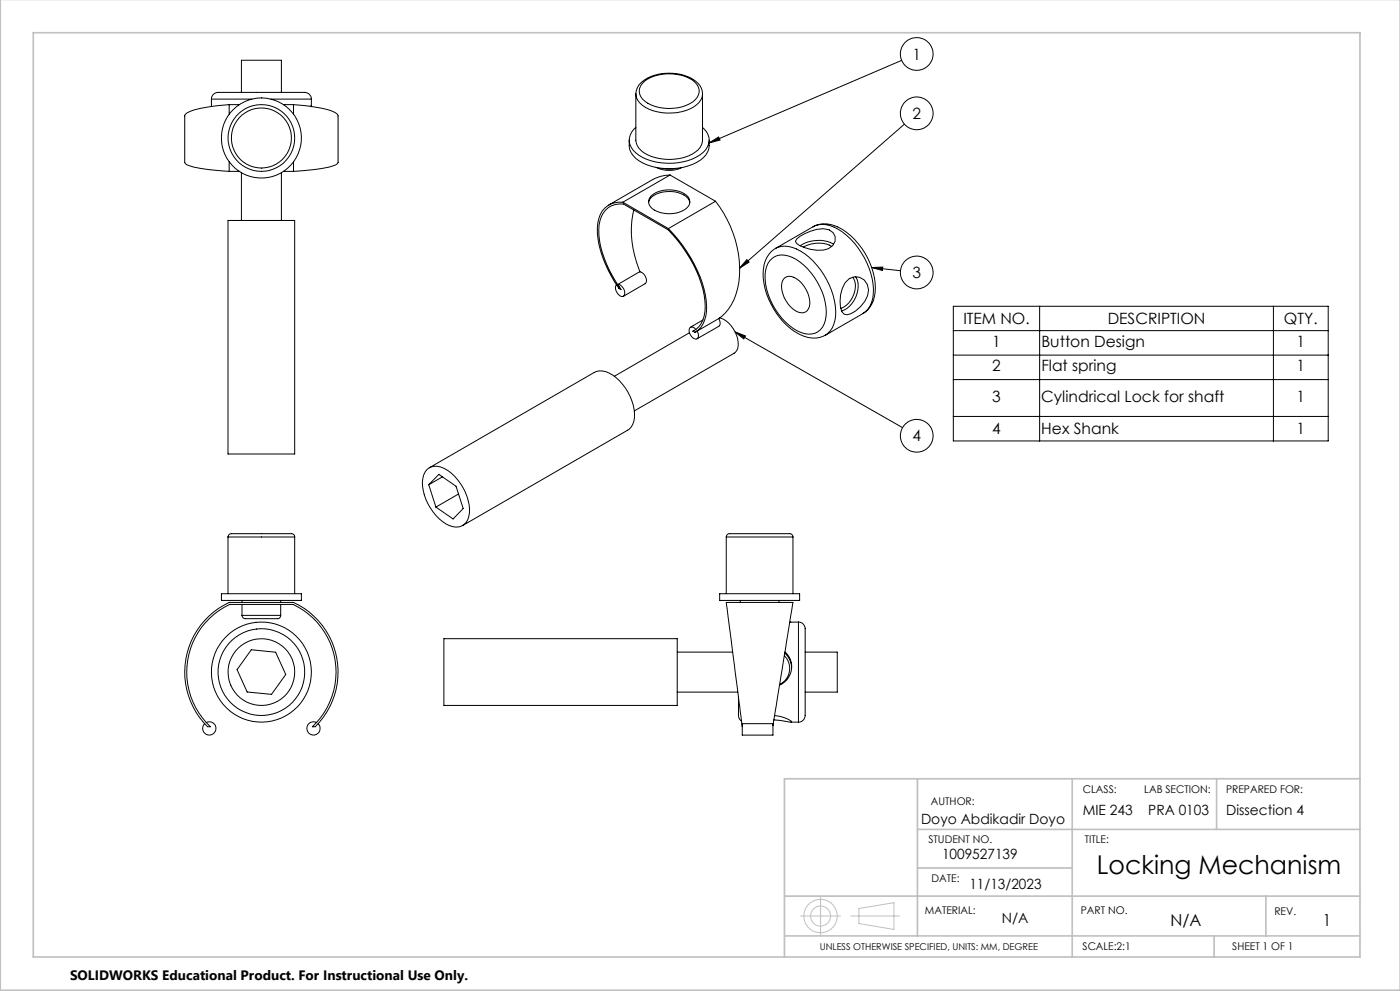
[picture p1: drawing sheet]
<svg xmlns="http://www.w3.org/2000/svg" width="420mm" height="297mm" viewBox="0 0 420 297" stroke-linecap="round" stroke-linejoin="round" font-family="sans-serif">
<g fill="none" stroke="#000" stroke-width=".3">
<path d="M270.5 18.1l-57.7 24.7M63.4 29.7a2.34 2.34 0 0 1 3-2h24a2.36 2.36 0 0 1 3 2M63.4 29.7h12.2M63.4 29.7v2.2M68.8 31.4a37.9 37.9 0 0 0-12.6 2.4l-.8 .9 .1 14.2a11.7 11.7 0 0 0 5.9 1.8l7.4 .7M68.8 31.4v2.8M68.8 31.4h3M72.4 27.7v-9.6h12v9.6M81.3 29.7h12.1M85.1 31.4h3M88.1 31.4a37.9 37.9 0 0 1 12.5 2.4l.8 .9-.1 14.2a11.7 11.7 0 0 1-5.8 1.8l-7.4 .7M88.1 31.4v2.8"/>
<path d="M93.1 31.9l.3-.2v.3M93.4 29.7v2.2M190.7 38.2a4.7 4.7 0 0 0 0 7.6 17.6 17.6 0 0 0 20.3-.2 4.7 4.7 0 0 0-.3-7.4M190.8 28.1a5.3 5.3 0 0 1 3.5-4.7 14.6 14.6 0 0 1 14.5 1 4.4 4.4 0 0 1-.7 7.7 15.2 15.2 0 0 1-15.4-.5 4.5 4.5 0 0 1-2-3.5v13.9a5.7 5.7 0 0 0 4.7 4.9 15.5 15.5 0 0 0 13.2-1.3 4.6 4.6 0 0 0 2.1-3.6v-13.9M193.3 24.4a13.2 13.2 0 0 1 15.1 .2 3.6 3.6 0 0 1-.6 5.9 13.5 13.5 0 0 1-14.3-.1 3.6 3.6 0 0 1-.2-6zM271.3 37.2l-49.4 43.2M68.8 48.5v2.9M68.8 51.4h3M72.4 51.7v14.4M84.4 51.7v14.4M85.1 51.4h3M88.1 48.5v2.9"/>
<path d="M188.8 42a6.2 6.2 0 0 0 4.1 6.9 18.6 18.6 0 0 0 17.1-.9 5.9 5.9 0 0 0 2.8-6M195.3 58.7a8.8 8.8 0 0 1 11.1 .3 2.49 2.49 0 0 1-.9 3.8 8.9 8.9 0 0 1-10.4-.9 2.26 2.26 0 0 1 .2-3.2zM196.9 50.2a8.6 8.6 0 0 0 7.7 0M198.9 50.5l1.2 .2 2.5-.2M201 52.5a10.9 10.9 0 0 0-5.2 1.3l-13.2 7.7M201 52.5l-14.1 8.1M201 52.5l13.7 7.8M212.8 42.8l2.8-1.7 .4 .9zM68.4 66.1h20v70h-20zM186.9 60.6a6.6 6.6 0 0 0-7.5 6.2 28.5 28.5 0 0 0 5 17.8l1.3 1.8 .6 .4M186.9 60.6l13.6 7.9M190.1 62.9a29.8 29.8 0 0 0 1.9 18.6"/>
<path d="M194.6 60.7a3.8 3.8 0 0 1 3.1-2.8 8.7 8.7 0 0 1 8.7 1.6l.5 1.2M200.5 68.5a39.5 39.5 0 0 1 11.4 21.7 9.1 9.1 0 0 1-3.4 9.4l-.6-.3M214.7 60.3a32.7 32.7 0 0 1 6.6 26 14.8 14.8 0 0 1-5.6 9.2M214.7 60.3l-14.2 8.2M224 77.8l.7 .8-2.8 1.8zM230.9 78.1a5.2 5.2 0 0 1 6.8-1 19.7 19.7 0 0 1 10.1 17.7 5.2 5.2 0 0 1-7.5 4.9 19.2 19.2 0 0 1-10.6-18.5l.7-2.2zM232.6 74.5a8.2 8.2 0 0 0-3.7 7.6 22.1 22.1 0 0 0 10.9 18.1 8 8 0 0 0 7.8 .2M232.6 74.5l11.3-6.6a8.2 8.2 0 0 1 8.9 1.7 23.1 23.1 0 0 1 9.2 18.6 7.1 7.1 0 0 1-3.1 5.7l-11.3 6.6a8.5 8.5 0 0 0 3-8.7 23.2 23.2 0 0 0-11.7-17.2 6.8 6.8 0 0 0-6.3-.1zM239 71.6a13.7 13.7 0 0 1 7.9-3.1 3.1 3.1 0 0 1 3.6 2.3 3.1 3.1 0 0 1-2 3.7 11.3 11.3 0 0 1-9.6-1.6l-.2-.6zM243.9 68a9.3 9.3 0 0 1 10.2 1.7 21.8 21.8 0 0 1 8.4 17.9 7.8 7.8 0 0 1-3.6 6.3M249.5 73.9a8.8 8.8 0 0 0-8.5 .2M250.1 73.2a9.8 9.8 0 0 0-10 .5"/>
<path d="M185.4 85.2l.9 1.6M185.4 85.2a2.51 2.51 0 0 1 1.8 3.4 1.77 1.77 0 0 1-2.4-1.4 1.6 1.6 0 0 1 .2-1.8M185.4 85.2l6.5-3.7a2.45 2.45 0 0 1 1.6 3.5l-6.5 3.8M186.3 86.8a32.5 32.5 0 0 1-6.7-18 6.9 6.9 0 0 1 6.1-7.7h1.3l13.5 7.8a38.2 38.2 0 0 1 11 21.4 9.3 9.3 0 0 1-2.7 8.4l-.9 .6M206.8 99.7l-22.5 13.1M208.3 99.1l-.4 .2M208.8 98.7a1.15 1.15 0 0 0-2-.3 2.53 2.53 0 0 0 2.3 3.2 1.61 1.61 0 0 0 0-2.4M209.1 99.2l-.5 .4M210.9 95.9l-3.7 2.2M215.7 95.5a1.94 1.94 0 0 1 0 2.3l-6.6 3.7M215.7 95.5l-6.6 3.7M215.9 95.2a8.6 8.6 0 0 1 5.4 9.1l-.2 .7-.9 .9-29.9 17.3"/>
<path d="M220.5 99.5l50.3 28.7M220.5 99.5l3.1 1.2-.5 .9zM235.4 83.3a3.5 3.5 0 0 1 4.5 .9 8.9 8.9 0 0 1 3 7.6 2.47 2.47 0 0 1-4.1 1.4 8.6 8.6 0 0 1-4.1-8.8zM253.5 84.8a3.9 3.9 0 0 1 5.2-1.3 3.9 3.9 0 0 1 1.6 5.1 9.6 9.6 0 0 1-6.2 5.7l-.9-.1-.7-.9a10.5 10.5 0 0 1 1-8.5zM255.8 83.1a6.8 6.8 0 0 1-2.6 8.9l-1 .4M256.7 82.9a7.7 7.7 0 0 1-2.6 9.6l-1.7 .7M261.5 80.2l8.7 .9M261.5 80.2l3.3-.2-.1 1.1zM286 91.8h112.5v40.3h-112.5zM286 99.1h112.5M311.9 91.8v40.3M382 91.8v40.3"/>
<path d="M286 106.4h112.5M286 113.8h112.5M286 124.8h112.5M128.1 140.8a4.7 4.7 0 0 1 6.2 .2 15.5 15.5 0 0 1 6.5 12.8 4.1 4.1 0 0 1-6 3.7 15 15 0 0 1-7.9-14.2l.2-1zM128.6 145.3l3.1-3.1 5.1 3.5 2.2 6.7-3.1 3.1-5.1-3.5M128.6 145.3l2.2 6.7M128.8 140.2l49.5-28.6a5.3 5.3 0 0 1 5.5 .8 14.9 14.9 0 0 1 6.3 13.9 4 4 0 0 1-1.8 2.6l-49.5 28.6M132.8 142.9l-4.2 2.4M137.5 148.1l-6.7 3.9M66.4 177.9h24v2h-24zM68.4 160.9a1.24 1.24 0 0 1 1.8-1h16.4a1.26 1.26 0 0 1 1.8 1M68.4 160.9h20"/>
<path d="M68.4 160.9v17M72.6 179.9v.6M84.2 179.9v.6M88.4 160.9v17M215.9 177.9h24v2h-24zM217.9 160.9a1.18 1.18 0 0 1 1.6-1h17.4a.93 .93 0 0 1 1 1M217.9 160.9h20M217.9 160.9v17M222.1 179.9v.6M233.7 179.9v.6M237.9 160.9v17M62.7 184.7a22.2 22.2 0 0 1 6.1-4.2h19.3a23 23 0 0 1 6.5 37.3h-.9a22.4 22.4 0 0 0-5.8-36.7h-19a22.4 22.4 0 0 0-5.8 36.7h-.8a23 23 0 0 1 .4-33.1z"/>
<path d="M72.6 184.4a1.18 1.18 0 0 0 1.7 1h8.3a1.19 1.19 0 0 0 1.6-1M72.6 184.4h11.6M72.6 181.1v3.3M75.4 194.7l7.3 .8 3 6.6-4.2 6-7.3-.7-3.1-6.7zM84.2 181.1v3.3M133.2 191.4h70v20h-70zM203.2 195.4h16.6M235.3 196.5a5.4 5.4 0 0 1-1.4 8.6M235.4 195.8a5.8 5.8 0 0 1 2.1 4.2M235.5 195.4a5.9 5.9 0 0 1-1.6 9.9M239.5 186.4a2.41 2.41 0 0 1 2 3.2v23.3a2.75 2.75 0 0 1-1.6 3.5h-.4M239.5 186.4l-2.6 .1"/>
<path d="M239.5 186.4v30M241.5 195.4h9.7v12h-9.7M61.9 216.5a1.99 1.99 0 0 1 2.9 1.7 1.99 1.99 0 0 1-2.8 2 1.99 1.99 0 0 1-.6-3.3M95 216.5a2.01 2.01 0 0 0-2.9 1.7 2.01 2.01 0 0 0 2.7 2 2.01 2.01 0 0 0 .7-3.3M203.2 207.4h18.1M221.5 208.9v4a3 3 0 0 0 1 3.2M222.7 216.9h9.2v3.4h-9.2zM231.9 217.5l6-37h-20l4.8 37.3M232.4 214.5a7.3 7.3 0 0 1 5.1 1.9l-5.3-.6M237.3 216.4h2.2"/>
<circle cx="275" cy="16.2" r="4.9"/>
<circle cx="275" cy="34" r="4.9"/>
<circle cx="78.4" cy="41.4" r="12"/>
<circle cx="78.4" cy="41.4" r="9"/>
<circle cx="78.4" cy="41.4" r="10"/>
<circle cx="275" cy="81.7" r="4.9"/>
<circle cx="275" cy="130.6" r="4.9"/>
<circle cx="78.4" cy="201.4" r="13"/>
<circle cx="78.4" cy="201.4" r="15"/>
<circle cx="78.4" cy="201.4" r="10"/>
</g>
<g fill="none" stroke="#c0c0c0" stroke-width=".3">
<path d="M240.2 274.5h12M246.2 268.5v12M255.3 274.5h14.6M257.7 272.3l10.5-1.8v8l-10.5-1.7z"/>
<circle cx="246.2" cy="274.5" r="5"/>
<circle cx="246.2" cy="274.5" r="3"/>
</g>
<path d="M.1 -.1v296.9h419.9M10 9.8h398v277h-398zM275.2 233.4v47.1M321.7 233.4v53.4M365 233.4v15.2M408 233.4h-172.7v53.4M275.2 248.6h132.8M235.3 268.6h172.7M275.2 260.1h46.5M379.8 268.6v11.9M235.3 280.5h172.7M364.2 280.5v6.3" fill="none" stroke="#c0c0c0" stroke-width=".5"/>
<path d="M212.8 42.8l2.8-1.7 .4 .9zM224 77.8l.7 .8-2.8 1.8zM261.5 80.2l3.3-.2-.1 1.1zM220.5 99.5l3.1 1.2-.5 .9z" fill="#000"/>
<text font-size="7.8" x="329.1" y="261.9">Locking Mechanism</text>
<g font-size="4.9">
<text x="351.1" y="277.5">N/A</text>
<text x="396.8" y="277.5">1</text>
</g>
<g font-size="4.7">
<text x="273.7" y="17.9">1</text>
<text x="273.7" y="35.7">2</text>
<text x="273.7" y="83.4">3</text>
<text x="289" y="97.1">ITEM NO.</text>
<text x="332.3" y="97.1">DESCRIPTION</text>
<text x="385.2" y="97.1">QTY.</text>
<text x="297.7" y="104">1</text>
<text x="312.4" y="104">Button Design</text>
<text x="389" y="104">1</text>
<text x="297.7" y="111.3">2</text>
<text x="312.4" y="111.3">Flat spring</text>
<text x="388.9" y="111.3">1</text>
<text x="297.7" y="120.5">3</text>
<text x="312.4" y="120.5">Cylindrical Lock for shaft</text>
<text x="388.9" y="120.5">1</text>
<text x="297.7" y="130.1">4</text>
<text x="312.4" y="130.1">Hex Shank</text>
<text x="388.9" y="130.1">1</text>
<text x="273.7" y="132.3">4</text>
</g>
<g font-size="4.2">
<text x="324.8" y="244.4">MIE 243</text>
<text x="344.5" y="244.4">PRA 0103</text>
<text x="367.8" y="244.4">Dissection 4</text>
<text x="276.3" y="246.9">Doyo Abdikadir Doyo</text>
<text x="282.6" y="257.3">1009527139</text>
<text x="290.8" y="266.5">11/13/2023</text>
<text x="300.6" y="276.5">N/A</text>
</g>
<text font-size="4.1" x="21" y="293.7">SOLIDWORKS Educational Product. For Instructional Use Only.</text>
<g font-size="3.2">
<text x="324.8" y="237.6">CLASS:</text>
<text x="343.3" y="237.6">LAB SECTION:</text>
<text x="367.8" y="237.6">PREPARED FOR:</text>
<text x="279.3" y="241.3">AUTHOR:</text>
<text x="278.5" y="252.8">STUDENT NO.</text>
<text x="325.5" y="252.8">TITLE:</text>
<text x="279.4" y="264.3">DATE:</text>
<text x="277.5" y="274">MATERIAL:</text>
<text x="324.3" y="274">PART NO.</text>
<text x="382.3" y="274.2">REV.</text>
<text x="324.8" y="284.6">SCALE:2:1</text>
<text x="369.7" y="284.6">SHEET 1 OF 1</text>
</g>
<text font-size="2.8" x="245.9" y="284.6">UNLESS OTHERWISE SPECIFIED, UNITS: MM, DEGREE</text>
</svg>
